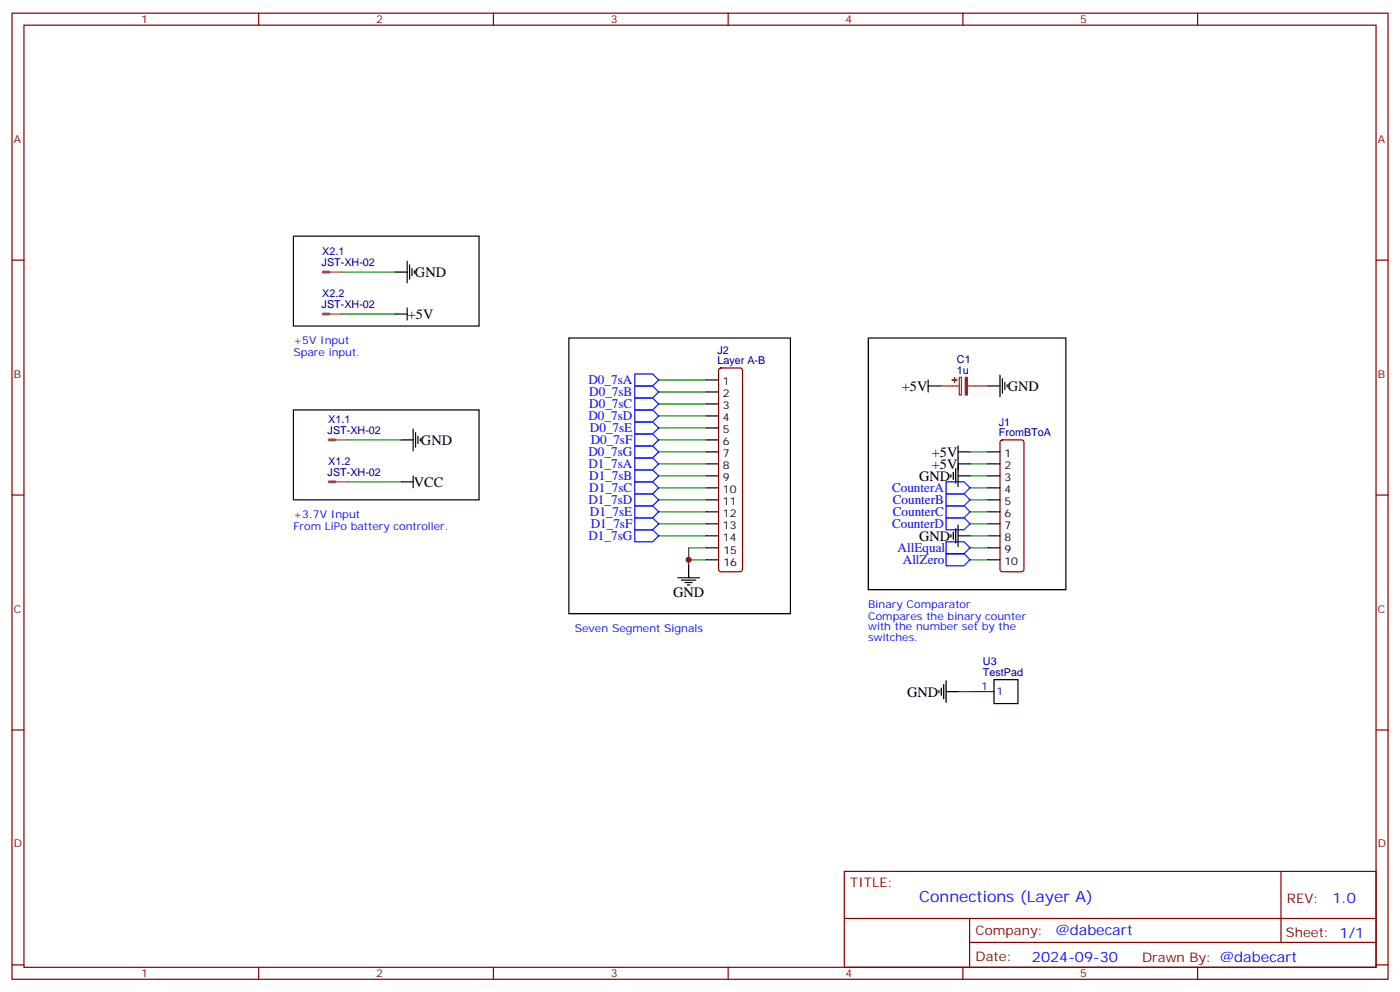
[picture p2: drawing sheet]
<svg xmlns="http://www.w3.org/2000/svg" width="412mm" height="292mm" viewBox="0 0 412 292" stroke-linecap="round" stroke-linejoin="round" font-family="sans-serif">
<g fill="none" stroke="#870000" stroke-width=".35">
<path d="M3.5 3.9h405.4v284.3h-405.4zM7.1 7.4h398.2v277.3h-398.2zM76.2 3.9v3.5M145.3 3.9v3.5M214.5 3.9v3.5M283.6 3.9v3.5M352.8 3.9v3.5M3.5 76.6h3.6M405.3 76.6h3.6M211.9 108.5l.5-.2h5.6l.5 .2 .2 .5v58.6l-.2 .5-.5 .2h-5.6l-.5-.3-.2-.4v-58.6zM294.8 129.7l.5-.2h5.6l.5 .2 .2 .5v37.4l-.2 .5-.5 .2h-5.6l-.5-.3-.2-.4v-37.4zM3.5 145.7h3.6"/>
<path d="M405.3 145.7h3.6M3.5 214.8h3.6M285.8 203.6h7M405.3 214.8h3.6M248.7 256.5h156.6v28.2h-156.6zM377.3 256.5v20.9M248.7 270.3h156.5M285.6 277.4h119.6M285.6 270.3v14.1M3.5 284h3.6M76.2 284.7v3.5M145.3 284.7v3.5"/>
<path d="M214.5 284.7v3.5M283.6 284.7v3.5M352.8 284.7v3.5M405.3 284h3.6"/>
</g>
<g fill="none" stroke="#008700" stroke-width=".35">
<path d="M100.5 80.1h15.9M100.5 92.4h15.9M194 111.8h14.1M194 115.4h14.1M194 118.9h14.1M102.3 129.5h15.9M194 136.5h14.1M194 122.4h14.1M194 125.9h14.1M194 129.5h14.1M194 133h14.1M285.8 136.5h5.2"/>
<path d="M285.8 133h5.2M102.3 141.8h15.9M194 157.7h14.1M194 154.2h14.1M194 150.6h14.1M194 147.1h14.1M194 143.6h14.1M194 140.1h14.1M285.8 157.7h5.2M285.8 154.2h5.2M285.8 150.6h5.2M285.8 147.1h5.2"/>
<path d="M285.8 143.6h5.2M285.8 140.1h5.2M208.1 161.2h-5.3v3.5M208.1 164.7h-5.3v1.8M285.8 164.7h5.2M285.8 161.2h5.2M282.2 203.6h3.6"/>
</g>
<g fill="none" stroke="#000" stroke-width=".35">
<path d="M86.4 69.5h54.7v26.5h-54.7zM119.9 76.9v6.4M120.6 78v4.2M121.4 79v2.1M122.1 79.7v.7M116.4 80.1h3.5M116.4 92.4h3.5M119.9 90.7v3.5M167.6 99.5h65.2v81.1h-65.2zM255.8 99.5h58.2v74.1h-58.2zM208.1 111.8h3.6M208.1 115.4h3.6"/>
<path d="M208.1 118.9h3.6M273.4 113.6h3.5M273.4 111.8v3.6M291 113.6h3.6M294.6 110.4v6.4M295.3 111.5v4.2M296 112.5v2.2M296.7 113.2v.7M86.4 120.6h54.7v26.5h-54.7zM118.2 129.5h3.5M121.7 126.3v6.3M122.4 127.4v4.2"/>
<path d="M123.1 128.4v2.1M123.8 129.1v.7M208.1 122.4h3.6M208.1 125.9h3.6M208.1 129.5h3.6M208.1 133h3.6M208.1 136.5h3.6M280.1 139.7v.7M280.8 139v2.1M281.5 137.9v4.3M282.2 133h3.6M282.2 136.5h3.6"/>
<path d="M282.2 131.2v12M291 133h3.6M291 136.5h3.6M118.2 141.8h3.5M121.7 140.1v3.5M208.1 140.1h3.6M208.1 143.6h3.6M208.1 147.1h3.6M208.1 150.6h3.6M208.1 154.2h3.6M208.1 157.7h3.6M280.1 157.3v.7"/>
<path d="M280.8 156.6v2.1M281.5 155.6v4.2M282.2 140.1h3.6M282.2 157.7h3.6M282.2 154.5v6.4M291 140.1h3.6M291 143.6h3.6M291 147.1h3.6M291 150.6h3.6M291 154.2h3.6M291 157.7h3.6M199.7 170h6.3"/>
<path d="M200.7 170.7h4.3M201.8 171.4h2.1M202.5 172.2h.7M202.8 166.5v3.5M208.1 161.2h3.6M208.1 164.7h3.6M291 161.2h3.6M291 164.7h3.6M276.6 203.2v.7M277.3 202.5v2.1M278 201.4v4.3M278.7 203.6h3.5"/>
<path d="M278.7 200.4v6.3M292.8 200h7.1v7.1h-7.1z"/>
</g>
<path d="M95.2 92.4h1.8M95.2 80.1h1.8M97 129.5h1.7M97 141.8h1.7" fill="none" stroke="#a64a4a" stroke-width=".85"/>
<path d="M97.1 92.4h3.4M97.1 80.1h3.4M98.8 129.5h3.5M98.8 141.8h3.5" fill="none" stroke="#a64a4a" stroke-width=".35"/>
<g fill="none" stroke="#00f" stroke-width=".35">
<path d="M187 117.1h5.3l1.7 1.8-1.7 1.7h-5.3zM187 113.6h5.3l1.7 1.8-1.7 1.7h-5.3zM187 110.1h5.3l1.7 1.7-1.7 1.8h-5.3zM187 138.3h5.3l1.7 1.8-1.7 1.7h-5.3zM187 134.8h5.3l1.7 1.7-1.7 1.8h-5.3zM187 131.2h5.3l1.7 1.8-1.7 1.8h-5.3zM187 127.7h5.3l1.7 1.8-1.7 1.7h-5.3zM187 124.2h5.3l1.7 1.7-1.7 1.8h-5.3zM187 120.6h5.3l1.7 1.8-1.7 1.8h-5.3zM187 155.9h5.3l1.7 1.8-1.7 1.8h-5.3zM187 152.4h5.3l1.7 1.8-1.7 1.7h-5.3zM187 148.9h5.3l1.7 1.7-1.7 1.8h-5.3z"/>
<path d="M187 145.3h5.3l1.7 1.8-1.7 1.8h-5.3zM187 141.8h5.3l1.7 1.8-1.7 1.7h-5.3zM278.7 141.8h5.3l1.8 1.8-1.8 1.7h-5.3zM278.7 145.3h5.3l1.8 1.8-1.8 1.8h-5.3zM278.7 148.9h5.3l1.8 1.7-1.8 1.8h-5.3zM278.7 152.4h5.3l1.8 1.8-1.8 1.7h-5.3zM278.7 159.5h5.3l1.8 1.7-1.8 1.8h-5.3zM278.7 163h5.3l1.8 1.7-1.8 1.8h-5.3z"/>
</g>
<path d="M276.9 113.6h5.7M282.6 111.1h.6v5.1h-.6zM285 113.6h6" fill="none" stroke="#8c2424" stroke-width=".35"/>
<g fill="#8c2424" stroke="#8c2424" stroke-width=".35">
<path d="M284.3 111.1h.7v5.1h-.7z"/>
<path d="M281.2 111.1v1.4z"/>
<path d="M280.5 111.8l1.4 .1z"/>
</g>
<circle cx="202.8" cy="164.7" r=".88" fill="#c00"/>
<text font-size="4.6" fill="#00f" x="270.8" y="265.5">Connections (Layer A)</text>
<g font-size="4.2">
<text x="122.2" y="81.5">GND</text>
<text x="120.1" y="93.8">+5V</text>
<text x="265.7" y="115">+5V</text>
<text x="296.9" y="115">GND</text>
<text x="124" y="130.9">GND</text>
<text x="274.5" y="134.4">+5V</text>
<text x="274.5" y="138">+5V</text>
<text x="121.9" y="143.3">VCC</text>
<text x="270.8" y="141.5">GND</text>
<text x="270.8" y="159.1">GND</text>
<text x="198.3" y="175.7">GND</text>
<text x="267.2" y="205">GND</text>
</g>
<g font-size="4.2" fill="#00f">
<text x="392.5" y="265.7">1.0</text>
<text x="310.9" y="275.3">@dabecart</text>
<text x="304" y="283.1">2024-09-30</text>
</g>
<g font-size="3.9" fill="#00f">
<text x="173.3" y="113.1">D0_7sA</text>
<text x="173.6" y="116.6">D0_7sB</text>
<text x="173.3" y="123.7">D0_7sD</text>
<text x="173.6" y="120.2">D0_7sC</text>
<text x="173.8" y="127.2">D0_7sE</text>
<text x="174" y="130.7">D0_7sF</text>
<text x="173.3" y="137.8">D1_7sA</text>
<text x="173.3" y="134.3">D0_7sG</text>
<text x="173.6" y="141.3">D1_7sB</text>
<text x="173.3" y="148.4">D1_7sD</text>
<text x="173.6" y="144.8">D1_7sC</text>
<text x="262.8" y="144.9">CounterA</text>
<text x="263" y="148.5">CounterB</text>
<text x="173.8" y="151.9">D1_7sE</text>
<text x="174" y="155.4">D1_7sF</text>
<text x="262.8" y="155.5">CounterD</text>
<text x="263" y="152">CounterC</text>
<text x="173.3" y="158.9">D1_7sG</text>
<text x="264.4" y="162.4">AllEqual</text>
<text x="265.9" y="165.9">AllZero</text>
</g>
<g font-size="3.9" fill="#800">
<text x="250.5" y="261.1">TITLE:</text>
<text x="379.1" y="265.7">REV:</text>
<text x="287.4" y="275.3">Company:</text>
<text x="378.7" y="275.9">Sheet: 1/1</text>
<text x="287.4" y="282.9">Date:</text>
<text x="336.4" y="283">Draw</text>
<text x="346.6" y="283">n By: @dabecart</text>
</g>
<g font-size="3.2" fill="#800">
<text x="41.6" y="6.9">1</text>
<text x="110.8" y="6.9">2</text>
<text x="179.9" y="6.9">3</text>
<text x="249.1" y="6.9">4</text>
<text x="318.2" y="6.9">5</text>
<text x="4.1" y="42">A</text>
<text x="405.9" y="42">A</text>
<text x="4.1" y="111.1">B</text>
<text x="405.9" y="111.1">B</text>
<text x="4.1" y="180.3">C</text>
<text x="405.9" y="180.3">C</text>
<text x="4.1" y="249.4">D</text>
<text x="405.9" y="249.4">D</text>
<text x="41.6" y="287.7">1</text>
<text x="110.8" y="287.7">2</text>
<text x="179.9" y="287.7">3</text>
<text x="249.1" y="287.7">4</text>
<text x="318.2" y="287.7">5</text>
</g>
<g font-size="3.2" fill="#000080">
<text x="94.9" y="75.1">X2.1</text>
<text x="94.7" y="78.3">JST-XH-02</text>
<text x="94.9" y="87.5">X2.2</text>
<text x="94.7" y="90.7">JST-XH-02</text>
<text x="211.3" y="107.2">Layer A-B</text>
<text x="211.3" y="104.1">J2</text>
<text x="281.9" y="106.8">C1</text>
<text x="281.9" y="110">1u</text>
<text x="96.7" y="124.5">X1.1</text>
<text x="294.2" y="125.2">J1</text>
<text x="96.5" y="127.7">JST-XH-02</text>
<text x="294.2" y="128.4">FromBToA</text>
<text x="96.7" y="136.9">X1.2</text>
<text x="96.5" y="140.1">JST-XH-02</text>
<text x="289.6" y="195.8">U3</text>
<text x="289.6" y="199">TestPad</text>
</g>
<g font-size="3.2" fill="#00f">
<text x="86.4" y="101.2">+5V Input</text>
<text x="86.4" y="104.8">Spare input.</text>
<text x="86.4" y="155.9">From LiPo battery controller.</text>
<text x="86.4" y="152.4">+3.7V Input</text>
<text x="255.8" y="178.9">Binary Comparator</text>
<text x="169.3" y="185.9">Seven Segment Signals</text>
<text x="255.8" y="182.4">Compares the binary counter</text>
<text x="255.8" y="185.6">w</text>
<text x="258.4" y="185.6">ith the number set by the</text>
<text x="255.8" y="188.7">sw</text>
<text x="260" y="188.7">itches.</text>
<text x="289" y="203.2">1</text>
<text x="293.5" y="204.6">1</text>
</g>
<g font-size="3.2">
<text x="213" y="113.2">1</text>
<text x="213" y="116.8">2</text>
<text x="213" y="120.3">3</text>
<text x="213" y="123.8">4</text>
<text x="213" y="127.4">5</text>
<text x="213" y="130.9">6</text>
<text x="213" y="134.4">7</text>
<text x="213" y="137.9">8</text>
<text x="295.9" y="134.4">1</text>
<text x="295.9" y="137.9">2</text>
<text x="213" y="141.5">9</text>
<text x="295.9" y="141.5">3</text>
<text x="213" y="145">10</text>
<text x="213" y="148.5">11</text>
<text x="295.9" y="145">4</text>
<text x="295.9" y="148.5">5</text>
<text x="213" y="152">12</text>
<text x="213" y="155.6">13</text>
<text x="295.9" y="152">6</text>
<text x="295.9" y="155.6">7</text>
<text x="213" y="159.1">14</text>
<text x="295.9" y="159.1">8</text>
<text x="213.1" y="163">15</text>
<text x="213.1" y="166.5">16</text>
<text x="295.9" y="162.6">9</text>
<text x="295.9" y="166.2">10</text>
</g>
</svg>
